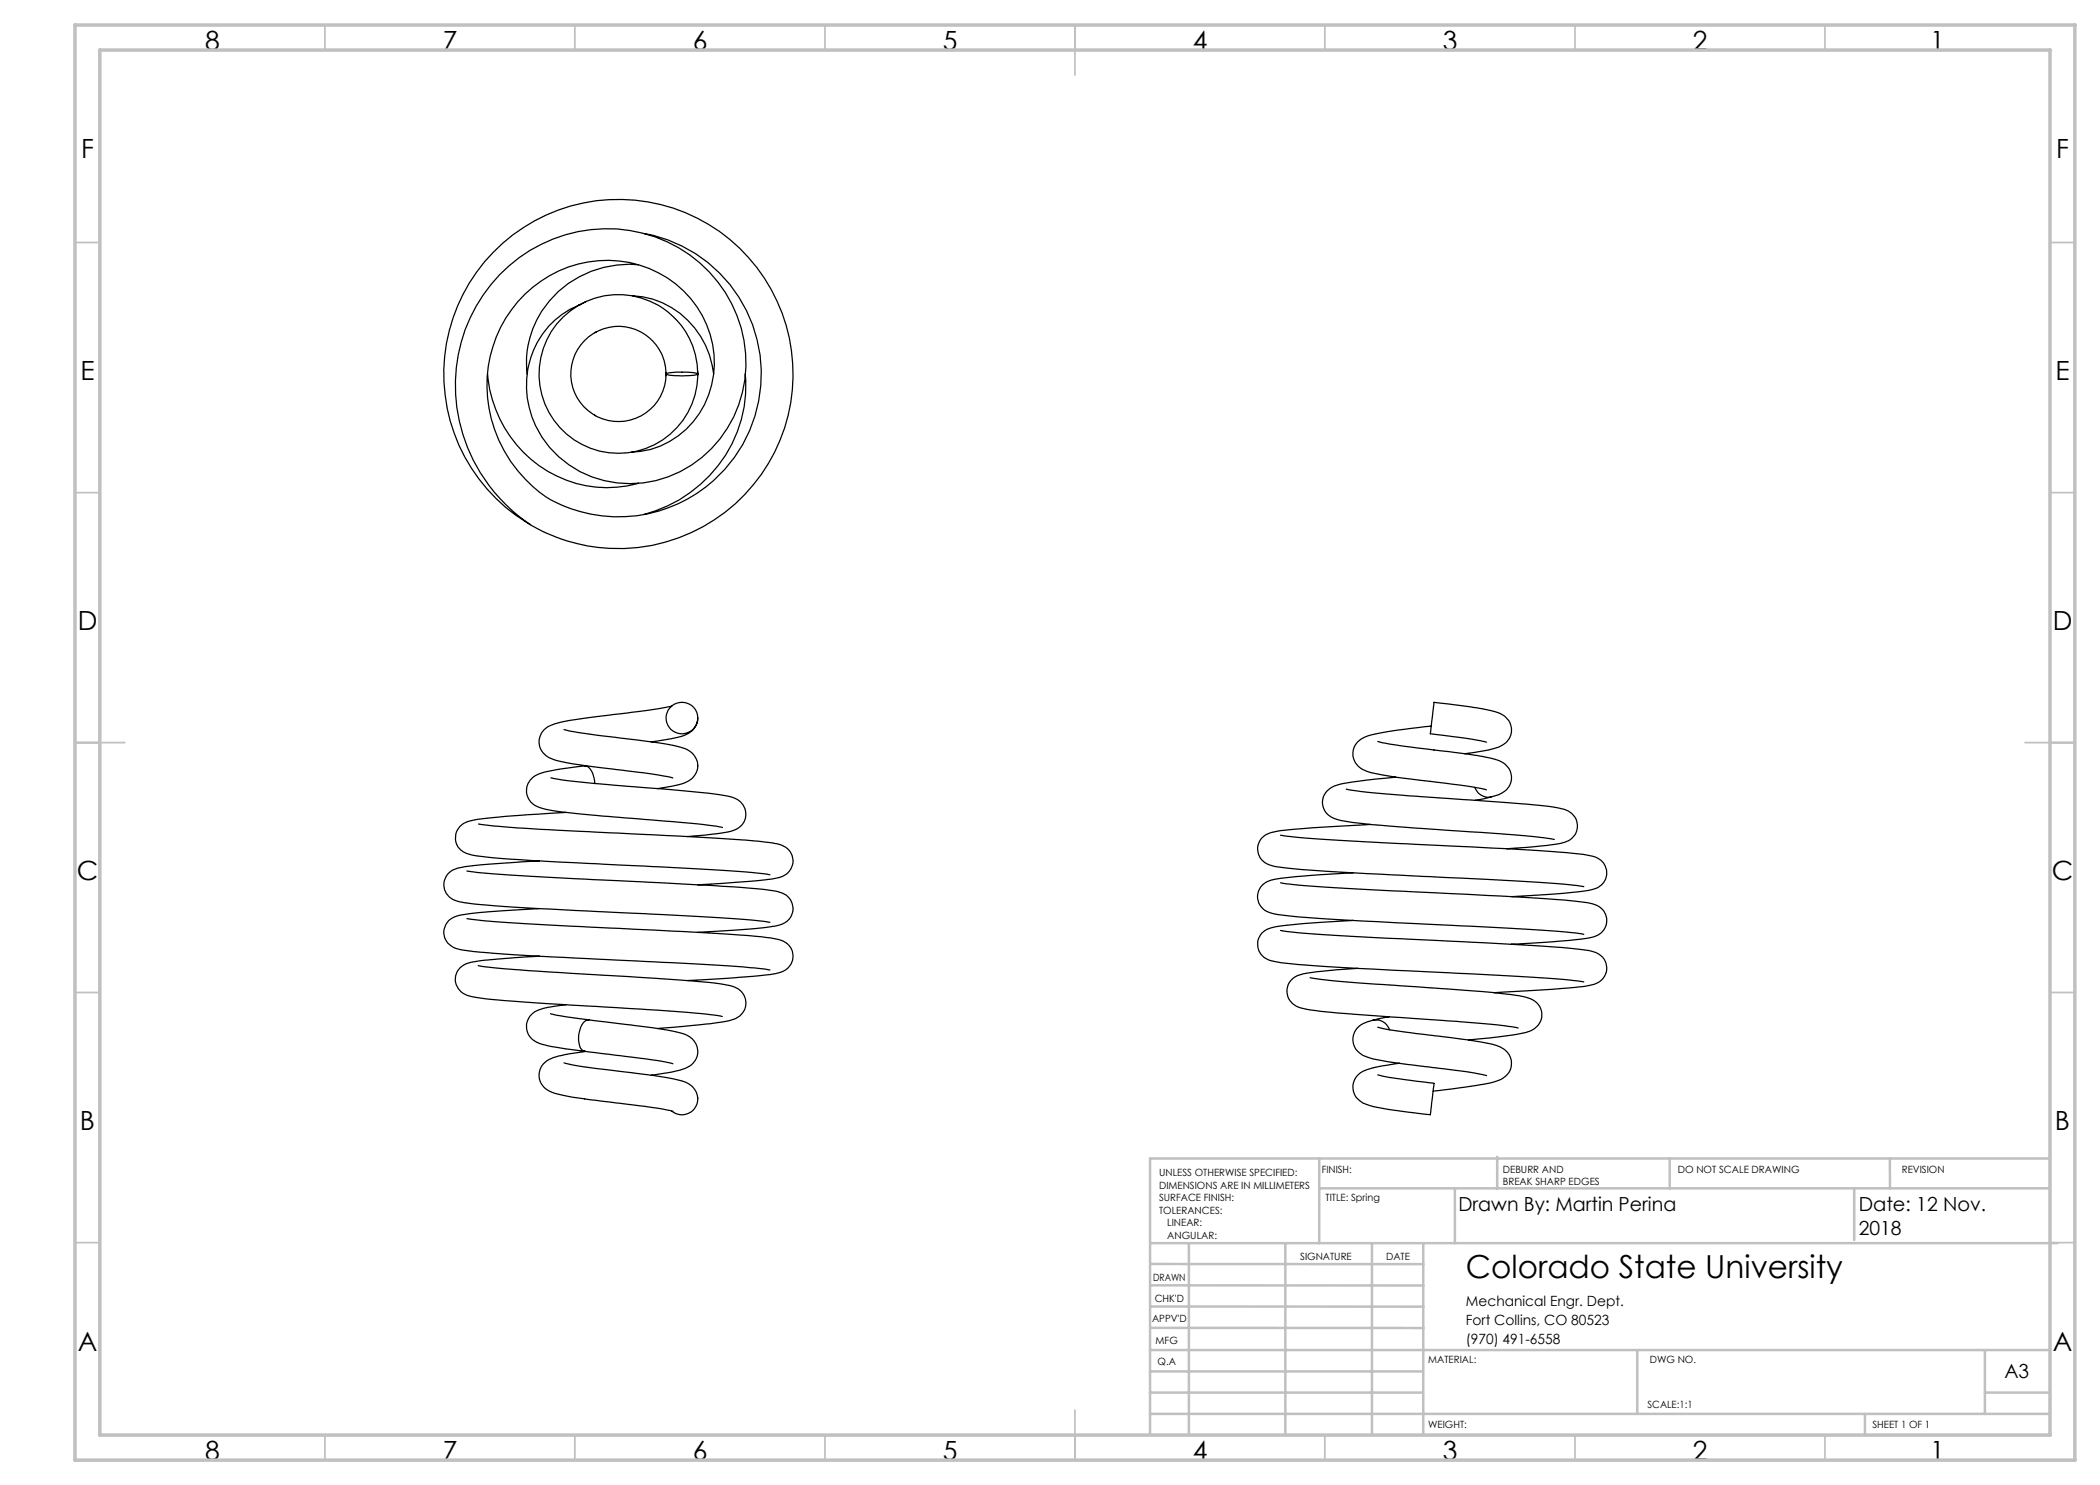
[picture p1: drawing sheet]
<svg xmlns="http://www.w3.org/2000/svg" width="420mm" height="297mm" viewBox="0 0 420 297" stroke-linecap="round" stroke-linejoin="round" font-family="sans-serif">
<g fill="none" stroke="#c0c0c0" stroke-width=".35">
<path d="M65 5v5M115 5v5M165 5v5M215 5v10M265 5v5M315 5v5M365 5v5M15 48.5h5M410 48.5h5M15 98.5h5M410 98.5h5M15 148.5h10"/>
<path d="M405 148.5h10M15 198.5h5M410 198.5h5M15 248.5h5M410 248.5h5M65 287v5M115 287v5M165 287v5M215 282v10M265 287v5M315 287v5M365 287v5"/>
</g>
<g fill="none" stroke="#c0c0c0" stroke-width=".5">
<path d="M263.8 231.7v16.9M263.8 237.7h146.2M291 237.7v10.9M299.4 231.3v6.4M333.9 231.7v6M370.8 237.7v10.3M378 231.7v6M410 231.7h-180v55.2M230.1 248.6h181.4M230.1 257.1h54.6M230.1 252.8h54.6M237.8 248.8v38.2"/>
<path d="M257.1 248.6v38.2M274.4 248.8v38.2M284.7 248.6v38.2M230 278.5h54.6M230 274.3h54.6M230 270h180M230 265.6h54.7M230.1 261.3h54.6M327.4 270v12.8M397 278.5h13M397 270v12.8M230 282.8h180"/>
<path d="M373 282.8v4.2"/>
</g>
<path d="M15 5h400v287h-400zM20 10h390v277h-390z" fill="none" stroke="#c0c0c0" stroke-width=".7"/>
<g fill="none" stroke="#000" stroke-width=".25">
<path d="M126.5 59.2a17.3 17.3 0 0 1 16.2 15.6M127.7 52.9a20.1 20.1 0 0 0-22.4 21.2l.1 .7M128.9 46.7a28.5 28.5 0 0 1 21.5 38.1 28.5 28.5 0 0 1-41.2 14.6 26.6 26.6 0 0 1-6.9-37.5 23.1 23.1 0 0 1 32.8-5.1 19.3 19.3 0 0 1 2.1 29.1 16.3 16.3 0 0 1-10.8 4.5M97.5 74.8a24.2 24.2 0 0 0 27.9 22.4l2.3-.6M115.7 61.1a17.5 17.5 0 0 0-9.3 22.2 20.8 20.8 0 0 0 24.8 12.8 24.4 24.4 0 0 0 16.2-33 28.2 28.2 0 0 0-39.1-14.2 31.8 31.8 0 0 0-14.8 40.6 32.1 32.1 0 0 0 15 16.8 34.9 34.9 0 0 0 50.1-31.1 34.9 34.9 0 0 0-49.4-32.2 34.9 34.9 0 0 0-8.1 58.5l2.1 1.5 2.9 1.9M115.7 61.1h.1M117.2 60.3l-1.5 .8M119.2 66.4l-.3 .1M133.2 74.6a9.5 9.5 0 0 1-13.7 8.8 9.5 9.5 0 0 1-1.5-16.2 9.5 9.5 0 0 1 15.1 6.2l.1 1.7M133.2 74.8a14.5 14.5 0 0 1 6.4 0 13.5 13.5 0 0 1-5.8 .2zM139.5 74.2a15.9 15.9 0 0 1-21.2 15.5 15.9 15.9 0 0 1-6.5-25.5 15.9 15.9 0 0 1 26.1 3.5 16.2 16.2 0 0 1 1.7 7.3M149 74.8a26.7 26.7 0 0 1-20.2 28.1"/>
<path d="M118.9 83l.2 .1M110.2 155.6a232.1 232.1 0 0 0 22.4 2.2l2 .2a88 88 0 0 1 11.5 1.3 3.5 3.5 0 0 1 3.1 3.3 3.5 3.5 0 0 1-2.8 3.6l-2.9 .5-6 .6M112.8 145.9a83.8 83.8 0 0 0 12.1 1.8l3 .4a37.3 37.3 0 0 1 9.6 1.9 3.5 3.5 0 0 1 2 3.5 3.5 3.5 0 0 1-2.6 3.1l-2.6 .7-2.8 .4M116.9 153.2a39.8 39.8 0 0 0-9.3 1.7 3.5 3.5 0 0 0-2.3 3.6 3.5 3.5 0 0 0 2.9 3.1 102.1 102.1 0 0 0 15.7 1.9l1 .1a222 222 0 0 1 19.3 1.8l.3 .1M117.1 153.1l-.2 .1a2.1 2.1 0 0 1 1.8 1.9l.3 1.6M134.4 141.2l-7 1.1a202.1 202.1 0 0 0-15.8 2.3 4.3 4.3 0 0 0-3.6 2.6 3.7 3.7 0 0 0 2.7 4.7 96.2 96.2 0 0 0 13.7 2.1l6.2 .8 3.9 .8M139.5 144a4.2 4.2 0 0 1-3.8 3.4l-5.5 1M139.6 143.6v.2M269.2 157.8a243.1 243.1 0 0 0 21.9 2l12.7 .9a37.2 37.2 0 0 1 9.6 1.4 3.4 3.4 0 0 1 2.1 3.6 3.4 3.4 0 0 1-3 2.9l-3 .5-8.2 .7M275.6 148.3h.1a211.7 211.7 0 0 0 17.4 2.5l3.3 .5a10.1 10.1 0 0 1 4.5 1.4 3.5 3.5 0 0 1 1.4 3.5 3.5 3.5 0 0 1-2.5 2.7l-.7 .2a2.97 2.97 0 0 1-4.1-1.6M279.2 155.4l-.7 .1a53.1 53.1 0 0 0-11.7 1.7 3.4 3.4 0 0 0-2.3 3.5 3.4 3.4 0 0 0 2.8 3.2l.9 .2a279.4 279.4 0 0 0 23.9 2.1l13.2 1 5.6 .7M286.2 145.2l-2.9 .4a51.8 51.8 0 0 0-10.4 1.9 3.5 3.5 0 0 0-2.3 3.4 3.5 3.5 0 0 0 2.6 3.3 71.4 71.4 0 0 0 12.9 2.1l7.2 .9 4 .8"/>
<path d="M297.3 148.4l-4-.7-7.2-.9 .7-6.3 1.5 .1a50.6 50.6 0 0 1 11.8 2.2 3.5 3.5 0 0 1 2.2 3.4 3.5 3.5 0 0 1-2.5 3.2 31.1 31.1 0 0 1-6.8 1.3M298.2 159.4l-3.1 .7M93.4 174.2h.1a667.6 667.6 0 0 0 36.4 2.3l12.4 .6 9.2 .7a16.2 16.2 0 0 1 5.3 1 3.4 3.4 0 0 1 1.7 3.8 3.4 3.4 0 0 1-3.3 2.6l-5.2 .6-10.5 .7M95.7 164.8a235 235 0 0 0 22 1.5l5.8 .3a648 648 0 0 1 30.5 1.9 5.2 5.2 0 0 1 4.1 2 3.5 3.5 0 0 1-2.8 5.1l-4.6 .6-11.2 .7M107.9 172.2l-10.4 .7a21.5 21.5 0 0 0-6.8 1.1 3.4 3.4 0 0 0-1.9 3.6 3.4 3.4 0 0 0 3 2.7l1.4 .3a571.7 571.7 0 0 0 33.9 2.1 307.4 307.4 0 0 1 26.8 1.8h.1M113.2 162.5l-13.7 .9a19.2 19.2 0 0 0-6.5 1.2 3.3 3.3 0 0 0-.4 5.7 10.5 10.5 0 0 0 4.7 1.1l9.2 .7 17.3 .9a385.2 385.2 0 0 1 30.1 1.9h.1M256.1 176.6l.5 .1a630.8 630.8 0 0 0 34.9 2.1l21.4 1.2a24 24 0 0 1 6.5 1.1 3.4 3.4 0 0 1 1.9 3.7 3.4 3.4 0 0 1-3.2 2.7l-4.4 .6-11.4 .7M256.1 167l.1 .1a449.8 449.8 0 0 0 31.5 2 538.5 538.5 0 0 1 29 1.8l.9 .2a3.6 3.6 0 0 1 3.2 5.3 4.5 4.5 0 0 1-3.5 1.7l-5.6 .6-9.4 .6M270.6 174.6l-8 .4a44.1 44.1 0 0 0-8.8 1.2 3.3 3.3 0 0 0-2.3 3.4 3.3 3.3 0 0 0 2.9 3.1l.9 .2a466.9 466.9 0 0 0 31.9 2l1.5 .1a364.8 364.8 0 0 1 27.8 1.8l.3 .1M274.1 164.9l-9.2 .5a71.7 71.7 0 0 0-10.3 1 3.4 3.4 0 0 0-3.1 3.5 3.4 3.4 0 0 0 3.1 3.3l1 .2a520 520 0 0 0 32.1 2 360.5 360.5 0 0 1 29 1.9h.1M93.4 183.7l.2 .1a455.6 455.6 0 0 0 31.3 1.9 566 566 0 0 1 29.3 1.9l.9 .2a3.4 3.4 0 0 1 3.2 2.1 3.4 3.4 0 0 1-.7 3.7 5.7 5.7 0 0 1-3.5 1.3l-7.9 .7-8.7 .5M95.6 193.1a387.6 387.6 0 0 0 29 2.2l10.3 .6a61.9 61.9 0 0 1 11.6 1.4 3.4 3.4 0 0 1 2.7 3.5 3.4 3.4 0 0 1-3 3.2l-4.2 .7-10.5 1"/>
<path d="M107.9 181.7l-11.7 .8a13.8 13.8 0 0 0-5.8 1.2 3.3 3.3 0 0 0-1.6 3.6 3.3 3.3 0 0 0 3 2.6l1 .1a557.9 557.9 0 0 0 34.4 2.2 357.1 357.1 0 0 1 26.3 1.7l.5 .1M107.9 191.2l-5.6 .4a39.3 39.3 0 0 0-9.1 1.2 3.3 3.3 0 0 0-2.1 3.2 3.3 3.3 0 0 0 2.3 3.1 57.6 57.6 0 0 0 11.5 1.3l18.6 1.1a214.7 214.7 0 0 1 20.8 1.8h.2M256.1 186.1l.3 .1a461.2 461.2 0 0 0 31.7 1.9 398.8 398.8 0 0 1 29.6 2 3.6 3.6 0 0 1 3.3 5 4.3 4.3 0 0 1-3.7 2.1l-7 .7-11.5 .6M262 195.5l.4 .1a499.3 499.3 0 0 0 28.6 2.3l9 .8a18.6 18.6 0 0 1 6.7 1.4 3.4 3.4 0 0 1 1.6 3.4 3.4 3.4 0 0 1-2.5 2.8 74.7 74.7 0 0 1-12.1 1.7M270.6 184.1l-7.4 .4a55.2 55.2 0 0 0-9.1 1.1 3.4 3.4 0 0 0-2.6 3.6 3.4 3.4 0 0 0 3.2 3.1 172.9 172.9 0 0 0 19.8 1.5l13.6 .7a416.1 416.1 0 0 1 28.6 1.9h.1M271.6 193.7l-5.7 .4-4.8 .6a3.6 3.6 0 0 0-3.4 5 4.4 4.4 0 0 0 3.6 2.2 434.7 434.7 0 0 0 26.1 2.1 142.1 142.1 0 0 1 16.2 1.6M110.1 202.7l3 .6 4.7 .7M112.8 212.6a151.9 151.9 0 0 0 16.1 2.3 45.3 45.3 0 0 1 8.2 1.5 3.4 3.4 0 0 1 2.4 2.7 3.4 3.4 0 0 1-1.4 3.3 3.2 3.2 0 0 1-3.7-.2M113.2 200.9l-4.1 .7a4 4 0 0 0-3.8 3.6 3.9 3.9 0 0 0 3.6 3.8l4.1 .8 3.9 .5M117.1 210.3a27.2 27.2 0 0 0-7.2 1.6 3.5 3.5 0 0 0-2.1 3.5 3.5 3.5 0 0 0 2.6 3.1 88.8 88.8 0 0 0 12.6 2.1 99.7 99.7 0 0 1 11.6 1.7M117.8 204a2.1 2.1 0 0 0-1.8 1.9 4.5 4.5 0 0 0 .4 4.1l.2 .1a5.5 5.5 0 0 0 2.6 .4l3.5 .5a103.8 103.8 0 0 1 11.9 1.8M117.8 204l11.1 1.3a45.3 45.3 0 0 1 8.2 1.6 3.6 3.6 0 0 1 2.5 3.5 3.6 3.6 0 0 1-2.7 3.3 31.1 31.1 0 0 1-6.7 1.3"/>
<path d="M274.5 204.1a2.82 2.82 0 0 1 3.4 1.8M274.7 204a4.8 4.8 0 0 0-4 3 3.6 3.6 0 0 0 2.6 4.3 68.3 68.3 0 0 0 12.5 2.1l7.5 .9 4 .8M275.6 205.5a114.1 114.1 0 0 0 12.3 1.8l1.8 .2a78.5 78.5 0 0 1 9.6 1.6 3.6 3.6 0 0 1 2.4 5.6 8.3 8.3 0 0 1-5.6 2.3l-9.5 1.2M277.8 203.4l-3.1 .6M279.9 212.7a29.1 29.1 0 0 0-7.2 1.5 3.5 3.5 0 0 0-2.1 3.5 3.5 3.5 0 0 0 2.7 3.2 68.3 68.3 0 0 0 12.5 2l.3 .1 .7-6.3-9-1.2-2.2-.5"/>
<circle cx="136.4" cy="143.6" r="3.1"/>
</g>
<text font-size="6.3" x="293.2" y="255.5">Colorado State University</text>
<g font-size="5.3">
<text x="41" y="9.9">8</text>
<text x="88.5" y="9.9">7</text>
<text x="138.5" y="9.9">6</text>
<text x="188.5" y="9.9">5</text>
<text x="238.5" y="9.9">4</text>
<text x="288.5" y="9.9">3</text>
<text x="338.5" y="9.9">2</text>
<text x="386" y="9.9">1</text>
<text x="16.2" y="31.7">F</text>
<text x="411.2" y="31.7">F</text>
<text x="16.1" y="75.9">E</text>
<text x="411.1" y="75.9">E</text>
<text x="15.5" y="125.9">D</text>
<text x="410.5" y="125.9">D</text>
<text x="15.4" y="175.9">C</text>
<text x="410.4" y="175.9">C</text>
<text x="16" y="225.9">B</text>
<text x="411" y="225.9">B</text>
<text x="15.5" y="270.2">A</text>
<text x="410.5" y="270.2">A</text>
<text x="41" y="291.9">8</text>
<text x="88.5" y="291.9">7</text>
<text x="138.5" y="291.9">6</text>
<text x="188.5" y="291.9">5</text>
<text x="238.5" y="291.9">4</text>
<text x="288.5" y="291.9">3</text>
<text x="338.5" y="291.9">2</text>
<text x="386" y="291.9">1</text>
</g>
<g font-size="3.9">
<text x="291.7" y="242.2">Drawn By: Martin Perina</text>
<text x="371.7" y="242.2">Date: 12 Nov.</text>
<text x="371.7" y="247.1">2018</text>
<text x="400.9" y="275.5">A3</text>
</g>
<g font-size="2.8">
<text x="293.2" y="261.1">Mechanical Engr. Dept.</text>
<text x="293.2" y="264.9">Fort Collins, CO 80523</text>
<text x="293.2" y="268.7">(970) 491-6558</text>
</g>
<g font-size="2">
<text x="231.8" y="235.2">UNLESS OTHERWISE SPECIFIED:</text>
<text x="231.8" y="237.7">DIMENSIONS ARE IN MILLIMETERS</text>
<text x="264.4" y="234.6">FINISH:</text>
<text x="300.6" y="234.6">DEBURR AND</text>
<text x="300.6" y="237.1">BREAK SHARP EDGES</text>
<text x="335.6" y="234.6">DO NOT SCALE DRAWING</text>
<text x="380.4" y="234.6">REVISION</text>
<text x="231.8" y="240.2">SURFACE FINISH:</text>
<text x="231.8" y="242.7">TOLERANCES:</text>
<text x="233.4" y="245.2">LINEAR:</text>
<text x="265.1" y="240.2">TITLE: Spring</text>
<text x="233.5" y="247.7">ANGULAR:</text>
<text x="260" y="251.9">SIGNATURE</text>
<text x="277.2" y="251.9">DATE</text>
<text x="230.6" y="256.1">DRAWN</text>
<text x="230.9" y="260.3">CHK'D</text>
<text x="230.4" y="264.4">APPV'D</text>
<text x="231.1" y="268.8">MFG</text>
<text x="231.5" y="273">Q.A</text>
<text x="285.6" y="272.5">MATERIAL:</text>
<text x="330" y="272.5">DWG NO.</text>
<text x="329.5" y="281.7">SCALE:1:1</text>
<text x="285.6" y="285.5">WEIGHT:</text>
<text x="374.5" y="285.6">SHEET 1 OF 1</text>
</g>
</svg>
